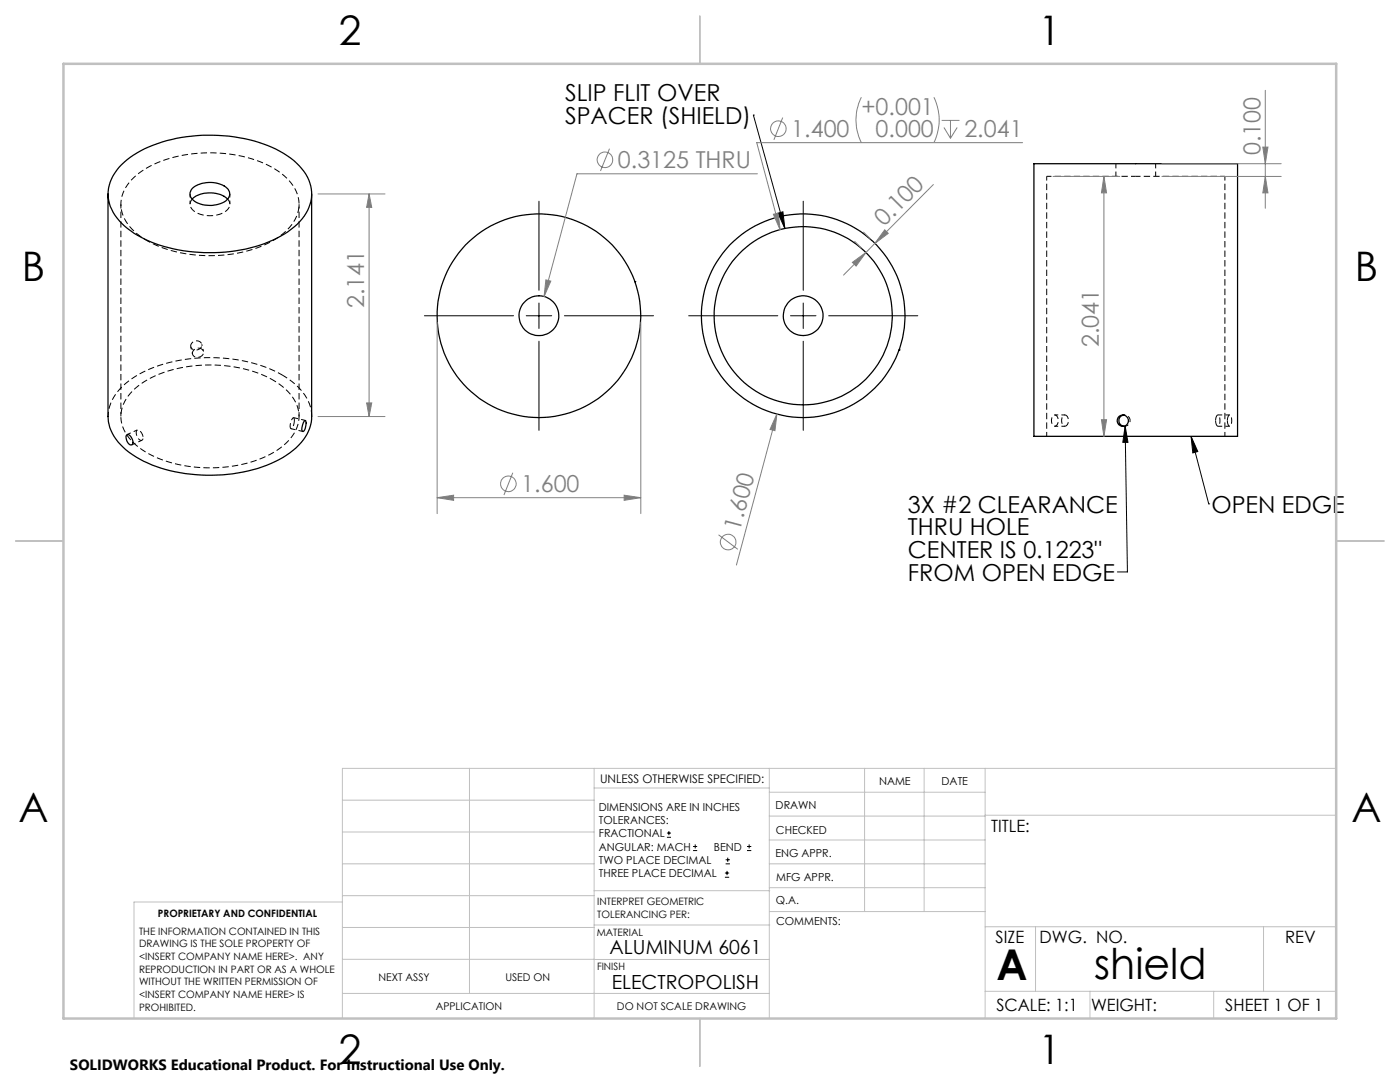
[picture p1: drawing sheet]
<svg xmlns="http://www.w3.org/2000/svg" width="279mm" height="216mm" viewBox="0 0 279 216" stroke-linecap="round" stroke-linejoin="round" font-family="sans-serif">
<path d="M56.3 74.8a10.6 10.6 0 0 1 5.9 7.6v.7M58.8 83.8l-.3 1.4-.5 .3a2.04 2.04 0 0 1 .6-2.2l.2 .5" fill="none" stroke="#000" stroke-width=".2" stroke-dasharray="1.3 .6" stroke-dashoffset=".1" stroke-linecap="butt"/>
<path d="M208.9 35.2v51.8M24.1 40.8v42.3M21.6 83.1a9.4 9.4 0 0 1 4.7-7.5 29.9 29.9 0 0 1 19.9-4 27.3 27.3 0 0 1 10.1 3.2M58.1 85.5l2.3 .6M59.7 83.1v-42.3M61 83.9l-2.4-.6M243.1 85.1h2.3M244.4 87v-51.8M245.4 82.8h-2.3" fill="none" stroke="#000" stroke-width=".2" stroke-dasharray="1.3 .6" stroke-dashoffset=".4" stroke-linecap="butt"/>
<path d="M208.9 35.2h17.8M222.7 32.6v2.6M226.7 35.2h17.7M230.6 35.2v-2.6M38.1 69a1.13 1.13 0 0 0 1.2 .8 1.13 1.13 0 0 0 1-1.2 1.17 1.17 0 0 0-1.3-.6 1.17 1.17 0 0 0-.9 1M38.4 70.5a1.13 1.13 0 0 0 1.3 .8 1.13 1.13 0 0 0 .9-1.2 1.17 1.17 0 0 0-1.2-.6 1.17 1.17 0 0 0-1 1" fill="none" stroke="#000" stroke-width=".2" stroke-dasharray="1.3 .6" stroke-dashoffset=".3" stroke-linecap="butt"/>
<path d="M37.9 38.7v2.1M29.3 48a27.8 27.8 0 0 0 25 .1 9.6 9.6 0 0 0 5.3-6.6 7.6 7.6 0 0 0-3.5-6.9 25 25 0 0 0-16.5-4 21.4 21.4 0 0 0-12.9 4.8 6.8 6.8 0 0 0 .2 10.8l2.4 1.8M45.9 40.8v-2.1M54.5 75.8a9.4 9.4 0 0 1 5.1 6.6 7.7 7.7 0 0 1-3.7 7 25.8 25.8 0 0 1-17.6 3.7 19.7 19.7 0 0 1-12.2-5.3 6.7 6.7 0 0 1 .4-9.8 21.1 21.1 0 0 1 13.6-5.1 26.5 26.5 0 0 1 14.4 2.9M209.8 83.9a.76 .76 0 0 0 .2 .9 .76 .76 0 0 0 .8 .1 1.32 1.32 0 0 0-.3-2.1 .95 .95 0 0 0-.7 1.1M210.5 85.1h2M211.9 83.9a.76 .76 0 0 0 .1 .9 .76 .76 0 0 0 .8 .1 1.31 1.31 0 0 0-.3-2.1 .94 .94 0 0 0-.6 1.1M212.5 82.8h-2" fill="none" stroke="#000" stroke-width=".2" stroke-dasharray="1.3 .6" stroke-dashoffset=".6" stroke-linecap="butt"/>
<path d="M28.6 87.3l-.2 .5a1.01 1.01 0 0 1-1.2-1 .78 .78 0 0 1 .2-1 1.51 1.51 0 0 1 1.2 1.5" fill="none" stroke="#000" stroke-width=".2" stroke-dasharray="1.3 .6" stroke-dashoffset="-.2" stroke-linecap="butt"/>
<path d="M45.4 39.7a1.61 1.61 0 0 1-.6 2.6 5.8 5.8 0 0 1-6.4-.5 1.47 1.47 0 0 1 0-2.1" fill="none" stroke="#000" stroke-width=".2" stroke-dasharray="1.3 .6" stroke-dashoffset=".2" stroke-linecap="butt"/>
<path d="M26.3 88.8l2-.9M27.4 85.8l-2 .9" fill="none" stroke="#000" stroke-width=".2" stroke-dasharray="1.3 .6" stroke-dashoffset=".5" stroke-linecap="butt"/>
<path d="M38.1 69.2l.3 1.5M40.6 70.1l-.3-1.4" fill="none" stroke="#000" stroke-width=".2" stroke-dasharray="1.3 .6" stroke-dashoffset=".7" stroke-linecap="butt"/>
<g fill="none" stroke="#000" stroke-width=".25">
<path d="M21.6 38.7v44.4a9.5 9.5 0 0 0 4.9 7.6 29 29 0 0 0 17.9 4.1 25.4 25.4 0 0 0 14.7-5.4 8.5 8.5 0 0 0 3.1-6.3v-44.4M24.2 32.9a23.2 23.2 0 0 1 14.1-5.7 29.7 29.7 0 0 1 19 3.9 9.8 9.8 0 0 1 4.9 7.2 9.3 9.3 0 0 1-4.7 7.9 29.4 29.4 0 0 1-18.9 4.1 24.4 24.4 0 0 1-13.7-5.2 8.5 8.5 0 0 1-3.2-7.5 8.8 8.8 0 0 1 2.5-4.7zM38.3 37.7a5.6 5.6 0 0 1 7.2 0 1.75 1.75 0 0 1-1.1 2.8 5.5 5.5 0 0 1-6.2-1l-.3-1zM38.3 39.7a5.7 5.7 0 0 1 7.1 0M206.3 32.7h40.7v54.4h-40.7zM126.7 56.2h.1M179.4 69.8h.1M25.3 86.8l.1-.1a1.52 1.52 0 0 1 1 2 1.01 1.01 0 0 1-1.2-1zM60.8 83.9h.2a2.25 2.25 0 0 1-.5 2.2h-.1a2.49 2.49 0 0 1 .4-2.2zM224.3 82.8a1.12 1.12 0 0 0-1 1.1 1.12 1.12 0 0 0 .9 1.2"/>
<circle cx="107.5" cy="63" r="20.3"/>
<circle cx="107.5" cy="63" r="4"/>
<circle cx="160.3" cy="63" r="20.3"/>
<circle cx="160.3" cy="63" r="17.8"/>
<circle cx="160.3" cy="63" r="4"/>
<circle cx="224.1" cy="83.9" r="1.13"/>
</g>
<path d="M224.1 85.1h.3M224.4 82.8h-.3M242.6 83.9v.4a.68 .68 0 0 0 .5 .7 1.86 1.86 0 0 0 0-2.2 1.02 1.02 0 0 0-.5 1.1M244.9 83.9l.1 .4a.67 .67 0 0 0 .5 .7 1.84 1.84 0 0 0-.1-2.2 1.02 1.02 0 0 0-.5 1.1" fill="none" stroke="#000" stroke-width=".2" stroke-dasharray="1.3 .6" stroke-linecap="butt"/>
<path d="M224.3 82.8a1.11 1.11 0 0 1 1.2 1.1M225.5 83.9a1.12 1.12 0 0 1-1.3 1.1" fill="none" stroke="#000" stroke-width=".2" stroke-dasharray="1.3 .6" stroke-dashoffset="1" stroke-linecap="butt"/>
<g fill="none" stroke="#808080" stroke-width=".2">
<path d="M171.9 19.4a9.9 9.9 0 0 0 0 9.1M186.4 19.4a10.2 10.2 0 0 1 0 9.1M252.5 18v23.6M63.5 38.7h13.3M73.7 38.7v44.4M73.7 38.7l.5 2.7h-1zM121.6 29.7l-1.8 4.4M151.2 34.7h-36.1l-6.5 24.5M156.2 23.5l-1.8 4.4M186.3 36.8l-11.7 11.8M187.9 24h3.6M188.4 25.4l1.3 2.2"/>
<path d="M189.7 24v3.6M191 25.4l-1.3 2.2M204.1 28.5h-53.1l4.7 17.3M210.1 35.2h13.4M220.3 35.2l.5 3.3h-1zM220.3 35.2v51.9M231.9 35.2h23.8M231.9 32.7h23.8M252 29.4h1l-.5 3.3zM252.5 35.2l.5 3.3h-1zM108.9 55.8l1 .3-1.3 3.1zM154.3 42.8l1-.3 .4 3.3z"/>
<path d="M170.1 52.4l2.7-2-1.9 2.7zM170.6 48.2l1.3 1.3M172.3 46.3l1.4 1.4M172.8 50.4l-4.5 4.5M174.6 48.6l-1.8 1.8M176.6 45.9l.7 .7-2.7 2zM87.2 64.3v38.2M127.9 64.3v38.2M63.5 83.1h13.3M73.2 80.4h1l-.5 2.7zM87.2 99.3l3.3-.5v1zM87.2 99.3h40.7"/>
<path d="M102.3 94.3l-1.7 4.5M124.6 98.8l3.3 .5-3.3 .5zM155 82.6l-.3 3.3-1-.2zM155 82.6l-8 30.1M219.8 83.7h1l-.5 3.4zM143.4 106.7l3.8 2.9"/>
<circle cx="120.7" cy="31.9" r="1.55"/>
<circle cx="155.3" cy="25.7" r="1.55"/>
<circle cx="101.5" cy="96.5" r="1.55"/>
<circle cx="145.3" cy="108.1" r="1.56"/>
</g>
<g fill="none" stroke="#000" stroke-width=".2">
<path d="M150.4 23l6.2 22.6M150.4 23h.1M107.6 40.1v17.8M155.3 42.5l.9-.2 .4 3.3zM160.3 40.1v17.8M84.7 63h17.8M105 63h5.1M107.6 60.5v5M107.6 68.1v17.8M112.6 63h17.8M137.4 63h17.8M157.8 63h5"/>
<path d="M160.3 60.5v5M160.3 68.1v17.8M165.4 63h17.8M224.5 85l.6 3.3h-1zM224.5 85l.5 29.1h-2M237.7 87.1l3.5 13.4M237.7 87.1l1.3 3-.9 .3zM241.2 100.5h.1M133.1 167.1h.8M133.1 166.2h.8M133.5 165.8v.9M138.3 169.7h.8"/>
<path d="M138.3 168.9h.8M138.7 168.5v.8M144.7 175h.8M144.7 174.2h.8M144.8 172.4h.9M144.8 171.6h.9M145.1 173.8v.8M145.2 171.1v.9M149.1 169.7h.8M149.1 168.9h.8M149.5 168.5v.8"/>
</g>
<g fill="none" stroke="#c0c0c0" stroke-width=".2">
<path d="M68.3 159.7h50.3M93.7 153.3v44.9M118.6 153.3v49.9M118.6 157.2h34.9M153.5 153.3v49.9M153.5 158.1h43.1M172.5 153.3v28.6M184.4 153.3v28.6M196.6 153.3v49.9M266.7 153.3h-198.4v49.9M68.3 178.7h50.3M68.3 172.4h50.3"/>
<path d="M68.3 166h50.3M68.3 180h-41.6v23.2M118.6 177.7h35M153.5 167.6h43.1M153.5 162.8h43.1M153.5 172.4h43.1M153.5 177.1h43.1M196.6 162.7h70.1M68.3 198.2h85.2M68.3 191.4l85.2 .1M68.3 185.1h50.3M118.6 184.6h35"/>
<path d="M153.6 181.9h43M196.6 197.8h70.1M196.6 184.9h70.1M206.7 184.9v12.9M217.5 197.8v5.4M242.2 197.8v5.4M252.2 184.9v12.9"/>
</g>
<path d="M139.7 3.2v9.5M3.1 107.9h9.6M266.7 107.9h9.5M139.7 203.2v9.6" fill="none" stroke="#c0c0c0" stroke-width=".25"/>
<path d="M12.7 12.7h254v190.5h-254z" fill="none" stroke="#c0c0c0" stroke-width=".5"/>
<path d="M155.3 42.5l.9-.2 .4 3.3zM224.5 85l.6 3.3h-1zM237.7 87.1l1.3 3-.9 .3z" fill="#000"/>
<g fill="#808080">
<path d="M155 82.6l-.3 3.3-1-.2z"/>
<path d="M87.2 99.3l3.3-.5v1zM124.6 98.8l3.3 .5-3.3 .5zM108.9 55.8l-.3 3.4 1.3-3.1zM154.3 42.8l1.4 3-.4-3.3z"/>
<path d="M170.1 52.4l2.7-2-1.9 2.7zM176.6 45.9l.7 .7-2.7 2z"/>
<path d="M73.2 80.4h1l-.5 2.7zM73.7 38.7l.5 2.7h-1zM252.5 35.2l.5 3.3h-1zM252 29.4h1l-.5 3.3z"/>
<path d="M220.3 35.2l.5 3.3h-1zM219.8 83.7h1l-.5 3.4z"/>
</g>
<g font-size="8.5">
<text x="198.9" y="195.5">A</text>
<text x="218.4" y="195.4">shield</text>
</g>
<g font-size="8.1">
<text x="67.6" y="8.9">2</text>
<text x="207.3" y="8.9">1</text>
<text x="4.4" y="56.2">B</text>
<text x="270.4" y="56.2">B</text>
<text x="3.7" y="164.1">A</text>
<text x="269.7" y="164.1">A</text>
<text x="67.6" y="212.4">2</text>
<text x="207.3" y="212.4">1</text>
</g>
<g font-size="4.7">
<text x="112.8" y="20.2">SLIP FLIT OVER</text>
<text x="112.8" y="24.7">SPACER (SHIELD)</text>
<text x="181.2" y="102.3">3X #2 CLEARANCE</text>
<text x="181.2" y="106.8">THRU HOLE</text>
<text x="241.8" y="102.3">OPEN EDGE</text>
<text x="181.2" y="111.3">CENTER IS 0.1223&quot;</text>
<text x="181.2" y="115.9">FROM OPEN EDGE</text>
</g>
<g font-size="4.7" fill="#808080">
<text x="171.9" y="22.9">+0.001</text>
<text x="157.9" y="27.4">1.400</text>
<text x="174.8" y="27.4">0.000</text>
<text x="192.5" y="27.4">2.041</text>
<text x="123.3" y="33.6">0.3125 THRU</text>
<text x="251.5" y="30.9" transform="rotate(-90 251.5 30.9)">0.100</text>
<text x="176.4" y="45.3" transform="rotate(-45 176.4 45.3)">0.100</text>
<text x="72.7" y="61.5" transform="rotate(-90 72.7 61.5)">2.141</text>
<text x="219.3" y="69.3" transform="rotate(-90 219.3 69.3)">2.041</text>
<text x="104" y="98.2">1.600</text>
<text x="147.7" y="106.1" transform="rotate(-75 147.7 106.1)">1.600</text>
</g>
<g font-size="3.9">
<text x="121.7" y="190.3">ALUMINUM 6061</text>
<text x="122.1" y="197.3">ELECTROPOLISH</text>
</g>
<g font-size="3.4">
<text x="197.8" y="166">TITLE:</text>
<text x="198.7" y="188.1">SIZE</text>
<text x="207.5" y="188.1">DWG. NO.</text>
<text x="256.5" y="188.2">REV</text>
<text x="198.8" y="201.7">SCALE: 1:1</text>
<text x="217.7" y="201.8">WEIGHT:</text>
<text x="244.5" y="201.7">SHEET 1 OF 1</text>
</g>
<text font-size="3" x="14" y="213.5">SOLIDWORKS Educational Product. For Instructional Use Only.</text>
<text font-size="2.4" x="119.8" y="156.2">UNLESS OTHERWISE SPECIFIED:</text>
<g font-size="2.2">
<text x="119.5" y="161.8">DIMENSIONS ARE IN INCHES</text>
<text x="154.8" y="161.4">DRAWN</text>
<text x="175.4" y="156.6">NAME</text>
<text x="187.9" y="156.7">DATE</text>
<text x="119.5" y="164.4">TOLERANCES:</text>
<text x="119.5" y="167.1">FRACTIONAL</text>
<text x="154.9" y="166.3">CHECKED</text>
<text x="119.5" y="169.7">ANGULAR: MACH</text>
<text x="119.5" y="172.4">TWO PLACE DECIMAL</text>
<text x="142.5" y="169.7">BEND</text>
<text x="154.8" y="171">ENG APPR.</text>
<text x="119.5" y="175">THREE PLACE DECIMAL</text>
<text x="154.9" y="175.7">MFG APPR.</text>
<text x="154.9" y="180.4">Q.A.</text>
<text x="154.9" y="184.6">COMMENTS:</text>
</g>
<g font-size="2.1">
<text x="75.5" y="195.7">NEXT ASSY</text>
<text x="100.9" y="195.7">USED ON</text>
<text x="86.9" y="201.5">APPLICATION</text>
<text x="123.1" y="201.6">DO NOT SCALE DRAWING</text>
</g>
<g font-size="2">
<text x="31.5" y="182.9">PROPRIETARY AND CONFIDENTIAL</text>
<text x="119.2" y="180.6">INTERPRET GEOMETRIC</text>
<text x="119.2" y="183.1">TOLERANCING PER:</text>
<text x="27.8" y="186.5">THE INFORMATION CONTAINED IN THIS</text>
<text x="27.8" y="189">DRAWING IS THE SOLE PROPERTY OF</text>
<text x="27.8" y="191.6">&lt;INSERT COMPANY NAME HERE&gt;. ANY</text>
<text x="119.1" y="186.7">MATERIAL</text>
<text x="27.8" y="194.1">REPRODUCTION IN PART OR AS A WHOLE</text>
<text x="27.8" y="196.6">WITHOUT THE WRITTEN PERMISSION OF</text>
<text x="119.1" y="193.5">FINISH</text>
<text x="27.8" y="199.1">&lt;INSERT COMPANY NAME HERE&gt; IS</text>
<text x="27.8" y="201.7">PROHIBITED.</text>
</g>
</svg>
